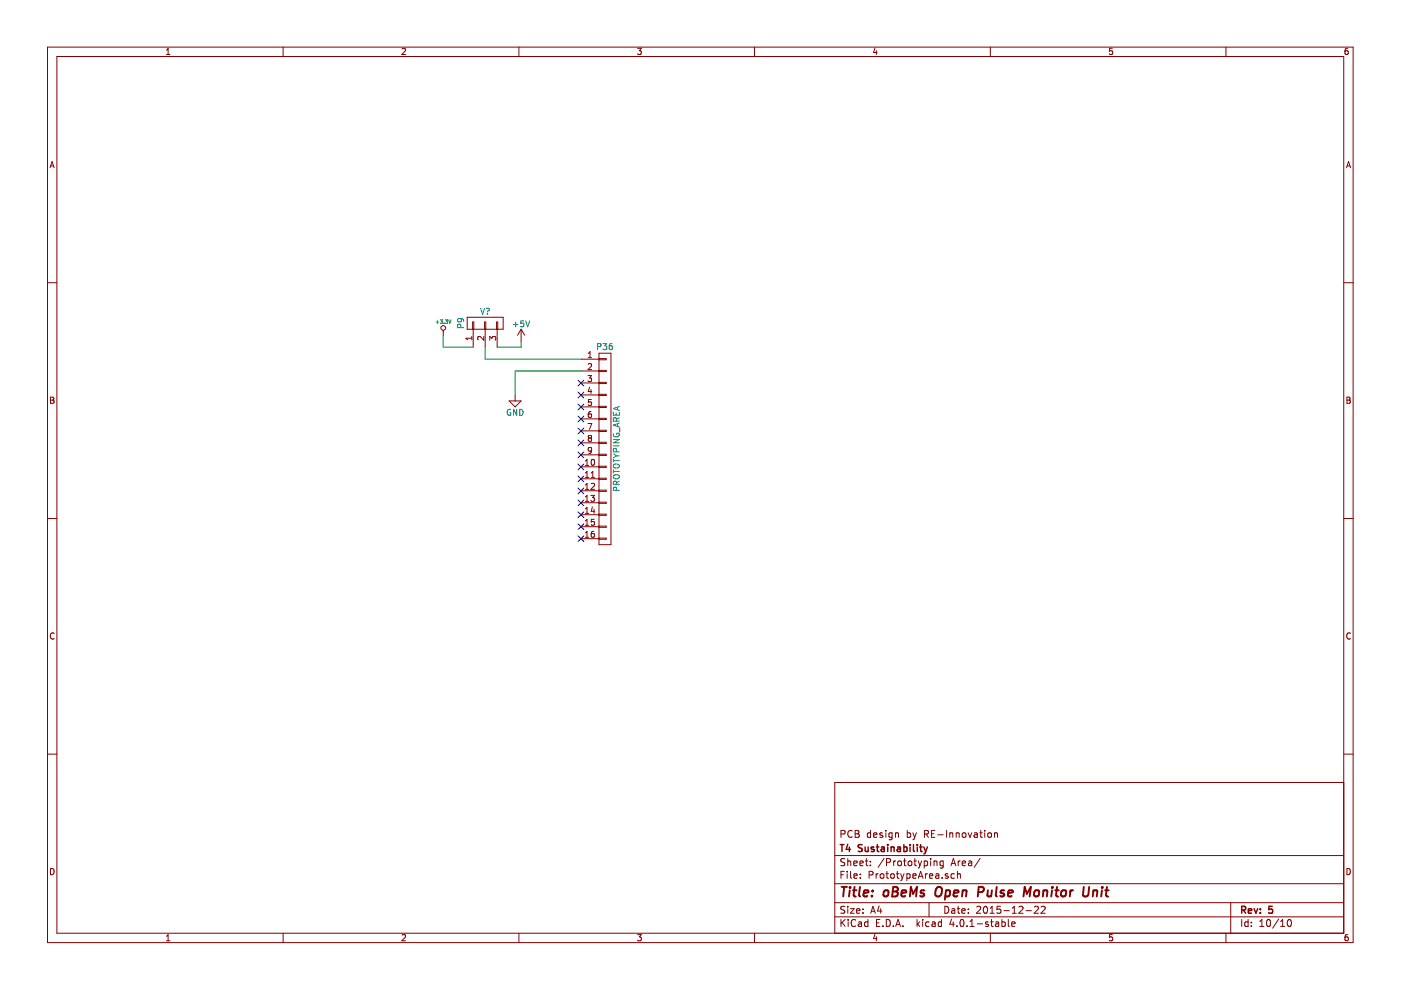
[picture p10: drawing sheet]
EESchema Schematic File Version 2
LIBS:oBeMs_Pulse_PCB-rescue
LIBS:power
LIBS:device
LIBS:transistors
LIBS:conn
LIBS:linear
LIBS:regul
LIBS:74xx
LIBS:cmos4000
LIBS:adc-dac
LIBS:memory
LIBS:xilinx
LIBS:microcontrollers
LIBS:dsp
LIBS:microchip
LIBS:analog_switches
LIBS:motorola
LIBS:texas
LIBS:intel
LIBS:audio
LIBS:interface
LIBS:digital-audio
LIBS:philips
LIBS:display
LIBS:cypress
LIBS:siliconi
LIBS:opto
LIBS:atmel
LIBS:contrib
LIBS:valves
LIBS:oBeMs_Pulse_PCB-cache
LIBS:matts_components
EELAYER 25 0
EELAYER END
$Descr A4 11693 8268
encoding utf-8
Sheet 10 10
Title "oBeMs Open Pulse Monitor Unit"
Date "2015-12-22"
Rev "5"
Comp "T4 Sustainability"
Comment1 "PCB design by RE-Innovation"
Comment2 ""
Comment3 ""
Comment4 ""
$EndDescr
$Comp
L CONN_01X16 P36
U 1 1
P 5050 3750
F 0 "P36" H 5050 4600 50  0000 C CNN
F 1 "PROTOTYPING_AREA" V 5150 3750 50  0000 C CNN
F 2 "REInnovationFootprint:PROTO_AREA_16x14" H 5050 3750 60  0001 C CNN
F 3 "" H 5050 3750 60  0000 C CNN
	1    5050 3750
	1    0    0    -1  
$EndComp
NoConn ~ 4850 4500
NoConn ~ 4850 4400
NoConn ~ 4850 4300
NoConn ~ 4850 4200
NoConn ~ 4850 4100
NoConn ~ 4850 4000
NoConn ~ 4850 3900
NoConn ~ 4850 3800
NoConn ~ 4850 3700
NoConn ~ 4850 3600
NoConn ~ 4850 3500
NoConn ~ 4850 3400
NoConn ~ 4850 3300
NoConn ~ 4850 3200
$Comp
L GND #PWR036
U 1 1
P 4300 3300
F 0 "#PWR036" H 4300 3050 50  0001 C CNN
F 1 "GND" H 4300 3150 50  0000 C CNN
F 2 "" H 4300 3300 50  0000 C CNN
F 3 "" H 4300 3300 50  0000 C CNN
	1    4300 3300
	1    0    0    -1  
$EndComp
$Comp
L +5V #PWR037
U 1 1
P 4350 2850
F 0 "#PWR037" H 4350 2700 50  0001 C CNN
F 1 "+5V" H 4350 2990 50  0000 C CNN
F 2 "" H 4350 2850 50  0000 C CNN
F 3 "" H 4350 2850 50  0000 C CNN
	1    4350 2850
	1    0    0    -1  
$EndComp
$Comp
L CONN_01X03 P9
U 1 1
P 4050 2700
F 0 "P9" H 4050 2900 50  0000 C CNN
F 1 "V?" V 4150 2700 50  0000 C CNN
F 2 "matts_components:SIL-3_solder_connect" H 4050 2700 50  0001 C CNN
F 3 "" H 4050 2700 50  0000 C CNN
	1    4050 2700
	0    -1   -1   0   
$EndComp
Wire Wire Line
	4850 3100 4300 3100
Wire Wire Line
	4300 3100 4300 3300
Wire Wire Line
	4850 3000 4050 3000
Wire Wire Line
	4050 3000 4050 2900
Wire Wire Line
	4150 2900 4350 2900
Wire Wire Line
	4350 2900 4350 2850
Wire Wire Line
	3700 2900 3950 2900
Wire Wire Line
	3700 2800 3700 2900
$Comp
L +3.3V-RESCUE-oBeMs_Pulse_PCB #PWR038
U 1 1
P 3700 2800
F 0 "#PWR038" H 3700 2760 30  0001 C CNN
F 1 "+3.3V" H 3700 2910 30  0000 C CNN
F 2 "" H 3700 2800 60  0000 C CNN
F 3 "" H 3700 2800 60  0000 C CNN
	1    3700 2800
	1    0    0    -1  
$EndComp
$EndSCHEMATC
